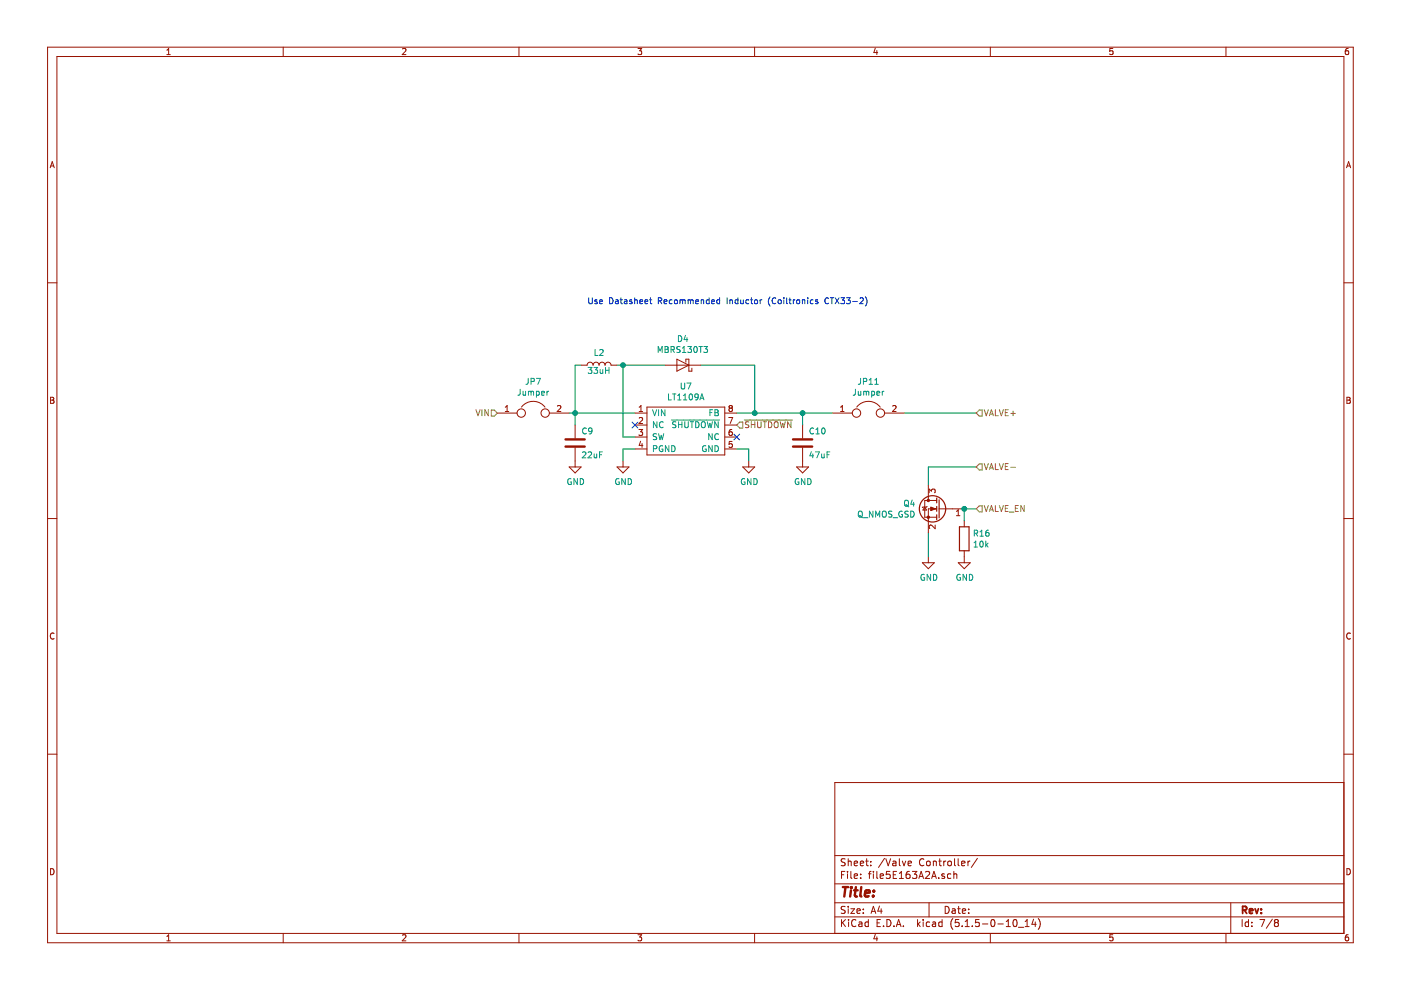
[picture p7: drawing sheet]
EESchema Schematic File Version 4
EELAYER 30 0
EELAYER END
$Descr A4 11693 8268
encoding utf-8
Sheet 7 8
Title ""
Date ""
Rev ""
Comp ""
Comment1 ""
Comment2 ""
Comment3 ""
Comment4 ""
$EndDescr
$Comp
L payload2020_custom:LT1109A U?
U 1 1
P 5750 3600
AR Path="/5E167D58" Ref="U?"  Part="1" 
AR Path="/5E163A2B/5E167D58" Ref="U7"  Part="1" 
F 0 "U7" H 5725 3975 50  0000 C CNN
F 1 "LT1109A" H 5725 3884 50  0000 C CNN
F 2 "Package_SO:SOIC-8_3.9x4.9mm_P1.27mm" H 5550 3650 50  0001 C CNN
F 3 "" H 5550 3650 50  0001 C CNN
	1    5750 3600
	1    0    0    -1  
$EndComp
NoConn ~ 5300 3550
NoConn ~ 6150 3650
$Comp
L Device:C C9
U 1 1
P 4800 3700
F 0 "C9" H 4850 3800 50  0000 L CNN
F 1 "22uF" H 4850 3600 50  0000 L CNN
F 2 "Capacitor_SMD:C_0603_1608Metric_Pad1.05x0.95mm_HandSolder" H 4838 3550 50  0001 C CNN
F 3 "~" H 4800 3700 50  0001 C CNN
	1    4800 3700
	1    0    0    -1  
$EndComp
Wire Wire Line
	4800 3550 4800 3450
$Comp
L power:GND #PWR03
U 1 1
P 4800 3850
F 0 "#PWR03" H 4800 3600 50  0001 C CNN
F 1 "GND" H 4805 3677 50  0000 C CNN
F 2 "" H 4800 3850 50  0001 C CNN
F 3 "" H 4800 3850 50  0001 C CNN
	1    4800 3850
	1    0    0    -1  
$EndComp
Text HLabel 4150 3450 0    50   Input ~ 0
VIN
Wire Wire Line
	4750 3450 4800 3450
Connection ~ 4800 3450
$Comp
L Device:L L2
U 1 1
P 5000 3050
F 0 "L2" V 5100 3050 50  0000 C CNN
F 1 "33uH" V 4950 3050 50  0000 C CNN
F 2 "Payload2020_custom:CR54NP-330LC" H 5000 3050 50  0001 C CNN
F 3 "~" H 5000 3050 50  0001 C CNN
	1    5000 3050
	0    -1   -1   0   
$EndComp
Wire Wire Line
	5200 3650 5300 3650
Wire Wire Line
	4800 3450 5300 3450
$Comp
L power:GND #PWR04
U 1 1
P 5200 3850
F 0 "#PWR04" H 5200 3600 50  0001 C CNN
F 1 "GND" H 5205 3677 50  0000 C CNN
F 2 "" H 5200 3850 50  0001 C CNN
F 3 "" H 5200 3850 50  0001 C CNN
	1    5200 3850
	1    0    0    -1  
$EndComp
Wire Wire Line
	5200 3850 5200 3750
Wire Wire Line
	5200 3750 5300 3750
$Comp
L Device:D_Schottky D4
U 1 1
P 5700 3050
F 0 "D4" H 5700 2834 50  0000 C CNN
F 1 "MBRS130T3" H 5700 2925 50  0000 C CNN
F 2 "Diode_SMD:D_SMB_Handsoldering" H 5700 3050 50  0001 C CNN
F 3 "~" H 5700 3050 50  0001 C CNN
	1    5700 3050
	-1   0    0    1   
$EndComp
Wire Wire Line
	5550 3050 5200 3050
Wire Wire Line
	5200 3050 5200 3650
Wire Wire Line
	5850 3050 6300 3050
Wire Wire Line
	6300 3050 6300 3450
Wire Wire Line
	6300 3450 6150 3450
Connection ~ 6300 3450
Text Notes 4900 2550 0    50   ~ 0
Use Datasheet Recommended Inductor (Coiltronics CTX33-2)
Text HLabel 6150 3550 2    50   Input ~ 0
~SHUTDOWN
$Comp
L Device:C C10
U 1 1
P 6700 3700
F 0 "C10" H 6750 3800 50  0000 L CNN
F 1 "47uF" H 6750 3600 50  0000 L CNN
F 2 "Capacitor_SMD:C_0603_1608Metric_Pad1.05x0.95mm_HandSolder" H 6738 3550 50  0001 C CNN
F 3 "~" H 6700 3700 50  0001 C CNN
	1    6700 3700
	1    0    0    -1  
$EndComp
Wire Wire Line
	6700 3550 6700 3450
Connection ~ 6700 3450
Wire Wire Line
	6700 3450 6300 3450
$Comp
L power:GND #PWR06
U 1 1
P 6700 3850
F 0 "#PWR06" H 6700 3600 50  0001 C CNN
F 1 "GND" H 6705 3677 50  0000 C CNN
F 2 "" H 6700 3850 50  0001 C CNN
F 3 "" H 6700 3850 50  0001 C CNN
	1    6700 3850
	1    0    0    -1  
$EndComp
$Comp
L power:GND #PWR05
U 1 1
P 6250 3850
F 0 "#PWR05" H 6250 3600 50  0001 C CNN
F 1 "GND" H 6255 3677 50  0000 C CNN
F 2 "" H 6250 3850 50  0001 C CNN
F 3 "" H 6250 3850 50  0001 C CNN
	1    6250 3850
	1    0    0    -1  
$EndComp
Wire Wire Line
	6250 3850 6250 3750
Wire Wire Line
	6250 3750 6150 3750
Wire Wire Line
	5150 3050 5200 3050
Connection ~ 5200 3050
Wire Wire Line
	4800 3450 4800 3050
Wire Wire Line
	4800 3050 4850 3050
Wire Wire Line
	7750 3900 7750 4050
Wire Wire Line
	6700 3450 6950 3450
Text HLabel 8150 4250 2    50   Input ~ 0
VALVE_EN
$Comp
L Device:R R16
U 1 1
P 8050 4500
F 0 "R16" H 8120 4546 50  0000 L CNN
F 1 "10k" H 8120 4455 50  0000 L CNN
F 2 "Resistor_SMD:R_0603_1608Metric_Pad1.05x0.95mm_HandSolder" V 7980 4500 50  0001 C CNN
F 3 "~" H 8050 4500 50  0001 C CNN
	1    8050 4500
	1    0    0    -1  
$EndComp
$Comp
L Device:Jumper JP7
U 1 1
P 4450 3450
F 0 "JP7" H 4450 3714 50  0000 C CNN
F 1 "Jumper" H 4450 3623 50  0000 C CNN
F 2 "Connector_PinHeader_2.54mm:PinHeader_1x02_P2.54mm_Vertical" H 4450 3450 50  0001 C CNN
F 3 "~" H 4450 3450 50  0001 C CNN
	1    4450 3450
	1    0    0    -1  
$EndComp
$Comp
L Device:Jumper JP11
U 1 1
P 7250 3450
F 0 "JP11" H 7250 3714 50  0000 C CNN
F 1 "Jumper" H 7250 3623 50  0000 C CNN
F 2 "Connector_PinHeader_2.54mm:PinHeader_1x02_P2.54mm_Vertical" H 7250 3450 50  0001 C CNN
F 3 "~" H 7250 3450 50  0001 C CNN
	1    7250 3450
	1    0    0    -1  
$EndComp
Wire Wire Line
	7750 4650 7750 4450
$Comp
L Device:Q_NMOS_GSD Q4
U 1 1
P 7850 4250
F 0 "Q4" H 8055 4296 50  0000 L CNN
F 1 "Q_NMOS_GSD" H 8055 4205 50  0000 L CNN
F 2 "Package_TO_SOT_SMD:SOT-23_Handsoldering" H 8050 4350 50  0001 C CNN
F 3 "~" H 7850 4250 50  0001 C CNN
	1    7850 4250
	-1   0    0    -1  
$EndComp
Text HLabel 8150 3900 2    50   Input ~ 0
VALVE-
Wire Wire Line
	8050 4250 8150 4250
$Comp
L power:GND #PWR0107
U 1 1
P 8050 4650
F 0 "#PWR0107" H 8050 4400 50  0001 C CNN
F 1 "GND" H 8055 4477 50  0000 C CNN
F 2 "" H 8050 4650 50  0001 C CNN
F 3 "" H 8050 4650 50  0001 C CNN
	1    8050 4650
	1    0    0    -1  
$EndComp
Connection ~ 8050 4250
Wire Wire Line
	8050 4250 8050 4350
Wire Wire Line
	7550 3450 8150 3450
Wire Wire Line
	8150 3900 7750 3900
$Comp
L power:GND #PWR0108
U 1 1
P 7750 4650
F 0 "#PWR0108" H 7750 4400 50  0001 C CNN
F 1 "GND" H 7755 4477 50  0000 C CNN
F 2 "" H 7750 4650 50  0001 C CNN
F 3 "" H 7750 4650 50  0001 C CNN
	1    7750 4650
	1    0    0    -1  
$EndComp
Text HLabel 8150 3450 2    50   Input ~ 0
VALVE+
$EndSCHEMATC
